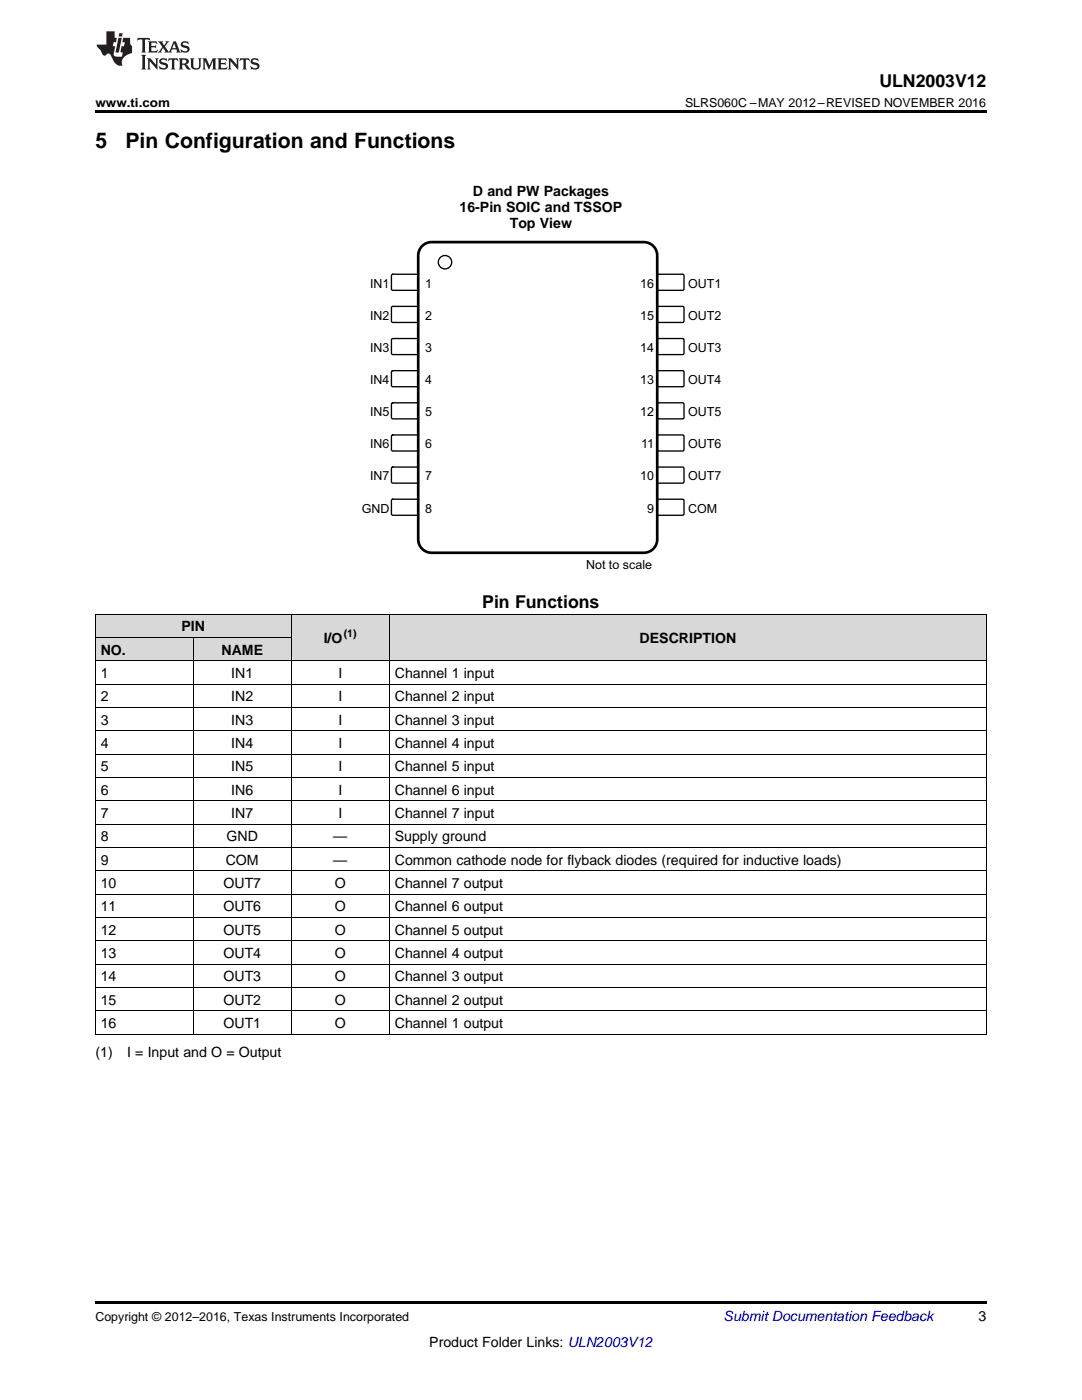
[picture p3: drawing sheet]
<svg xmlns="http://www.w3.org/2000/svg" width="216mm" height="279mm" viewBox="0 0 216 279" stroke-linecap="round" stroke-linejoin="round" font-family="sans-serif">
<g fill="#d8d8d8">
<path d="M58.1 122.6h19.6v9.3h-19.6z"/>
<path d="M77.7 122.6h119.1v9.3h-119.1z"/>
<path d="M19 127.3h19.6v4.6h-19.6z"/>
<path d="M38.6 127.3h19.5v4.6h-19.5z"/>
<path d="M19 122.6h19.6v4.7h-19.6z"/>
<path d="M38.6 122.6h19.5v4.7h-19.5z"/>
</g>
<path d="M19 206.4h.2zM58 206.4h.1zM77.6 206.4h.1zM196.7 206.4h.1zM19 259.7h177.8v.5h-177.8z" fill="#000"/>
<g fill="none" stroke="#000" stroke-width=".2">
<path d="M19 122.6h177.8v83.8M19 136.5h177.8M19 131.9h177.8M19 127.2h39.1M19.1 122.6v83.8M38.5 127.2v79.2M58.1 122.6v83.8M77.7 122.6v83.8M19 159.8h177.8M19 155.2h177.8M19 150.5h177.8M19 145.9h177.8"/>
<path d="M19 141.2h177.8M19 178.5h177.8M19 173.8h177.8M19 169.1h177.8M19 164.5h177.8M19 197.1h177.8M19 192.4h177.8M19 187.8h177.8M19 183.1h177.8M19 206.4h177.8M19 201.7h177.8"/>
</g>
<path d="M78.2 54.8h5.1l.2 .2-.1 2.8-.2 .1h-5l-.1-.2v-2.7z" fill-rule="evenodd" fill="#fff"/>
<path d="M78.2 54.8h5.1l.2 .2-.1 2.8-.2 .1h-5l-.1-.2v-2.7z" fill="none" stroke="#000" stroke-width=".27"/>
<path d="M131.2 54.9l.2-.2 5 .1 .1 .2-.1 2.8-.2 .1h-4.9l-.2-.2z" fill-rule="evenodd" fill="#fff"/>
<path d="M131.2 54.9l.2-.2 5 .1 .1 .2-.1 2.8-.2 .1h-4.9l-.2-.2z" fill="none" stroke="#000" stroke-width=".27"/>
<path d="M78.2 61.2h5.1l.2 .2-.1 2.8-.2 .2-5-.1-.1-.2v-2.7z" fill-rule="evenodd" fill="#fff"/>
<path d="M78.2 61.2h5.1l.2 .2-.1 2.8-.2 .2-5-.1-.1-.2v-2.7z" fill="none" stroke="#000" stroke-width=".27"/>
<path d="M131.2 61.3l.2-.2 5 .1 .1 .2-.1 2.8-.2 .2-4.9-.1-.2-.2z" fill-rule="evenodd" fill="#fff"/>
<path d="M131.2 61.3l.2-.2 5 .1 .1 .2-.1 2.8-.2 .2-4.9-.1-.2-.2z" fill="none" stroke="#000" stroke-width=".27"/>
<path d="M78.2 67.6h5.1l.2 .2-.1 2.8-.2 .2-5-.1-.1-.2v-2.7z" fill-rule="evenodd" fill="#fff"/>
<path d="M78.2 67.6h5.1l.2 .2-.1 2.8-.2 .2-5-.1-.1-.2v-2.7z" fill="none" stroke="#000" stroke-width=".27"/>
<path d="M131.2 67.7l.2-.1h5l.1 .2-.1 2.8-.2 .2-4.9-.1-.2-.2z" fill-rule="evenodd" fill="#fff"/>
<path d="M131.2 67.7l.2-.1h5l.1 .2-.1 2.8-.2 .2-4.9-.1-.2-.2z" fill="none" stroke="#000" stroke-width=".27"/>
<path d="M78.2 74h5.1l.2 .2-.1 2.8-.2 .2-5-.1-.1-.2v-2.7z" fill-rule="evenodd" fill="#fff"/>
<path d="M78.2 74h5.1l.2 .2-.1 2.8-.2 .2-5-.1-.1-.2v-2.7z" fill="none" stroke="#000" stroke-width=".27"/>
<path d="M131.2 74.1l.2-.1h5l.1 .2-.1 2.8-.2 .2-4.9-.1-.2-.2z" fill-rule="evenodd" fill="#fff"/>
<path d="M131.2 74.1l.2-.1h5l.1 .2-.1 2.8-.2 .2-4.9-.1-.2-.2z" fill="none" stroke="#000" stroke-width=".27"/>
<path d="M78.2 80.4h5.1l.2 .3-.1 2.8-.2 .1h-5l-.1-.3v-2.6z" fill-rule="evenodd" fill="#fff"/>
<path d="M78.2 80.4h5.1l.2 .3-.1 2.8-.2 .1h-5l-.1-.3v-2.6z" fill="none" stroke="#000" stroke-width=".27"/>
<path d="M131.2 80.5l.2-.1h5l.1 .3-.1 2.8-.2 .1h-4.9l-.2-.3z" fill-rule="evenodd" fill="#fff"/>
<path d="M131.2 80.5l.2-.1h5l.1 .3-.1 2.8-.2 .1h-4.9l-.2-.3z" fill="none" stroke="#000" stroke-width=".27"/>
<path d="M78.2 86.8h5.1l.2 .3-.1 2.8-.2 .1h-5l-.1-.3v-2.6z" fill-rule="evenodd" fill="#fff"/>
<path d="M78.2 86.8h5.1l.2 .3-.1 2.8-.2 .1h-5l-.1-.3v-2.6z" fill="none" stroke="#000" stroke-width=".27"/>
<path d="M131.2 86.9l.2-.1h5l.1 .3-.1 2.8-.2 .1h-4.9l-.2-.3z" fill-rule="evenodd" fill="#fff"/>
<path d="M131.2 86.9l.2-.1h5l.1 .3-.1 2.8-.2 .1h-4.9l-.2-.3z" fill="none" stroke="#000" stroke-width=".27"/>
<path d="M78.2 93.3h5.1l.2 .2-.1 2.8-.2 .1h-5l-.1-.2v-2.7z" fill-rule="evenodd" fill="#fff"/>
<path d="M78.2 93.3h5.1l.2 .2-.1 2.8-.2 .1h-5l-.1-.2v-2.7z" fill="none" stroke="#000" stroke-width=".27"/>
<path d="M131.2 93.3l.2-.1 5 .1 .1 .2-.1 2.8-.2 .1h-4.9l-.2-.2z" fill-rule="evenodd" fill="#fff"/>
<path d="M131.2 93.3l.2-.1 5 .1 .1 .2-.1 2.8-.2 .1h-4.9l-.2-.2z" fill="none" stroke="#000" stroke-width=".27"/>
<path d="M78.2 99.7h5.1l.2 .2-.1 2.8-.2 .1h-5l-.1-.2v-2.7z" fill-rule="evenodd" fill="#fff"/>
<path d="M78.2 99.7h5.1l.2 .2-.1 2.8-.2 .1h-5l-.1-.2v-2.7z" fill="none" stroke="#000" stroke-width=".27"/>
<path d="M131.2 99.8l.2-.2 5 .1 .1 .2-.1 2.8-.2 .1h-4.9l-.2-.2z" fill-rule="evenodd" fill="#fff"/>
<g fill="none" stroke="#000" stroke-width=".27">
<path d="M131.2 99.8l.2-.2 5 .1 .1 .2-.1 2.8-.2 .1h-4.9l-.2-.2z"/>
<circle cx="88.8" cy="52.3" r="1.34"/>
</g>
<path d="M84.5 48.9l1-.5 .6-.1h42.4a2.67 2.67 0 0 1 2.6 2.7v56.6a2.67 2.67 0 0 1-2.6 2.7h-42.4a2.67 2.67 0 0 1-2.6-2.7v-56.6a2.67 2.67 0 0 1 1-2.1z" fill="none" stroke="#000" stroke-width=".53"/>
<path d="M19 22h177.8v.5h-177.8z" fill="#000"/>
<g fill="#231f20">
<path d="M27.5 7.6l-.1 .5 .4-.2h.6v.1v2.1l-.2 .4h1l-.3-.4v-2.1l.1-.1h.5l.5 .2-.2-.5zM29.5 8.3l.2 .3v1.5l-.2 .4h1.8l.2-.6a1.04 1.04 0 0 1-1.3 .2v-.7h.6l.3 .2v-.6l-.3 .2h-.6v-.6l.8-.1 .4 .3-.2-.5zM31.5 8.3l.9 1.1-.9 1.1h.8l-.2-.2 .5-.7 .4 .7-.2 .2h1.5l-.1-.2 .1-.4h.9l.1 .4-.2 .2h1l-.3-.3-.7-1.9h-.5l-.9 2-.8-1 .9-1h-.8l.1 .3-.3 .5-.4-.6 .2-.2zM34.7 8.6l.4 1h-.7zM36.3 8.4a.63 .63 0 0 0-.2 .7 .63 .63 0 0 0 .6 .4l.6 .2 .1 .2a.75 .75 0 0 1-.7 .4 .75 .75 0 0 1-.6-.5l.1 .7 .1-.1a1.11 1.11 0 0 0 1.5-.6 1.13 1.13 0 0 0-1.2-.8l-.1-.4a1.04 1.04 0 0 1 1.2 .2l-.2-.5-.1 .1-.5-.2zM28.2 10.9l.2 .4v2.2l-.2 .4h1l-.3-.4v-2.2l.3-.4zM29.3 11.6l.3 .4v1.5l-.3 .4h.8l-.2-.4v-1.3l1.5 1.7v-1.9l.2-.4h-.7l.2 .4v.9l-1.1-1.3zM32 11.8a.62 .62 0 0 0-.2 .7 .62 .62 0 0 0 .6 .4l.6 .1 .1 .3a.76 .76 0 0 1-.7 .3 .76 .76 0 0 1-.6-.4l.1 .7 .1-.1a1.11 1.11 0 0 0 1.5-.6 1.13 1.13 0 0 0-1.2-.8l-.1-.4a1.04 1.04 0 0 1 1.2 .2l-.2-.6-.1 .1-.5-.1zM33.7 11.6l-.2 .6a.61 .61 0 0 1 .8-.3v1.6l-.2 .4h.9l-.2-.4v-1.6a.63 .63 0 0 1 .8 .3l-.2-.6zM35.6 11.6l.3 .4v1.5l-.3 .4h1l-.2-.2v-.8l.5 .2a.76 .76 0 0 0 1.2 .7l-1-1a.58 .58 0 0 0 .6-.5 .58 .58 0 0 0-.5-.6zM36.4 11.9h.1a.45 .45 0 0 1 .5 .1 .45 .45 0 0 1 .1 .5l-.7 .2zM37.9 11.6l.2 .2a2.17 2.17 0 0 0 .3 1.9 .99 .99 0 0 0 1.6-.6v-1.1l.2-.4h-.7l.2 .2a1.92 1.92 0 0 1-.2 1.8 .6 .6 0 0 1-.9-.5v-1.1l.2-.4zM40.4 11.6l.2 .4v1.5l-.2 .4h.7l-.2-.4v-1.4l.8 1.8 .8-1.8v1.4l-.2 .4h.9l-.2-.4v-1.5l.2-.4h-.8l-.6 1.5-.6-1.5zM43.4 11.6l.2 .4v1.5l-.2 .4h1.8l.2-.6a1.04 1.04 0 0 1-1.3 .1v-.6h.5l.4 .2v-.6l-.4 .2h-.5v-.7h.8l.3 .3-.1-.6zM45.5 11.6l.2 .4v1.5l-.2 .4h.7l-.2-.4v-1.3l1.5 1.7v-1.9l.2-.4h-.7l.2 .4v.9l-1.1-1.3zM47.9 11.6l-.1 .6a.61 .61 0 0 1 .8-.3v1.6l-.3 .4h1l-.3-.4 .1-1.6a.63 .63 0 0 1 .7 .3l-.1-.6zM50.2 11.8a.62 .62 0 0 0-.2 .7 .62 .62 0 0 0 .6 .4l.6 .1 .2 .3a.76 .76 0 0 1-.8 .3 .76 .76 0 0 1-.6-.4l.1 .7 .2-.1a1.11 1.11 0 0 0 1.5-.6 1.13 1.13 0 0 0-1.3-.8l-.1-.4a1.04 1.04 0 0 1 1.2 .2l-.1-.6-.2 .1-.5-.1z"/>
<path d="M21.2 6.3v2.6h-1.9l.1 .4 .7 .9a.91 .91 0 0 0 1 .8 .56 .56 0 0 1 .5-.3 .56 .56 0 0 1 .5 .3l.4 .8a1.53 1.53 0 0 0 1.9 1.2 1.54 1.54 0 0 1 1-2.1l.9-.3v-1.4a1.52 1.52 0 0 1-.3-1.6h-1.4l-.2 .8h.5l-.2 .8h-.4l-.2 1v.2l.4 .1-.2 .8a1.93 1.93 0 0 1-1.6-.3l.3-1.8h-.5l.2-.8h.4l.2-.8h-.4v-1.3zM23.6 7.6l-.6 2.9h.7l.6-2.9zM23.8 6.6l-.1 .7h.6l.2-.7z"/>
</g>
<g font-size="4.2">
<text x="19" y="29.6">5</text>
<text x="25" y="29.6">Pin Configuration and Functions</text>
</g>
<g font-size="3.5">
<text x="175.5" y="17.3">ULN2003V12</text>
<text x="96.2" y="121.4">Pin Functions</text>
</g>
<g font-size="2.8">
<text x="94.4" y="39.2">D and PW Packages</text>
<text x="91.7" y="42.3">16-Pin SOIC and TSSOP</text>
<text x="101.7" y="45.5">Top View</text>
<text x="20.1" y="130.7">NO.</text>
<text x="36.2" y="126">PIN</text>
<text x="44.2" y="130.7">NAME</text>
<text x="64.6" y="128.3">I/O</text>
<text x="127.6" y="128.3">DESCRIPTION</text>
<text x="20.1" y="135.3">1</text>
<text x="46.1" y="135.3">IN1</text>
<text x="67.5" y="135.3">I</text>
<text x="78.8" y="135.3">Channel 1 input</text>
<text x="20.1" y="140">2</text>
<text x="46.1" y="140">IN2</text>
<text x="67.5" y="140">I</text>
<text x="78.8" y="140">Channel 2 input</text>
<text x="20.1" y="144.6">3</text>
<text x="20.1" y="149.3">4</text>
<text x="46.1" y="144.6">IN3</text>
<text x="46.1" y="149.3">IN4</text>
<text x="67.5" y="144.6">I</text>
<text x="67.5" y="149.3">I</text>
<text x="78.8" y="144.6">Channel 3 input</text>
<text x="78.8" y="149.3">Channel 4 input</text>
<text x="20.1" y="154">5</text>
<text x="46.1" y="154">IN5</text>
<text x="67.5" y="154">I</text>
<text x="78.8" y="154">Channel 5 input</text>
<text x="20.1" y="158.6">6</text>
<text x="46.1" y="158.6">IN6</text>
<text x="67.5" y="158.6">I</text>
<text x="78.8" y="158.6">Channel 6 input</text>
<text x="20.1" y="163.3">7</text>
<text x="20.1" y="167.9">8</text>
<text x="45.2" y="167.9">GND</text>
<text x="46.1" y="163.3">IN7</text>
<text x="66.5" y="167.9">—</text>
<text x="67.5" y="163.3">I</text>
<text x="78.8" y="163.3">Channel 7 input</text>
<text x="78.8" y="167.9">Supply ground</text>
<text x="20.1" y="172.6">9</text>
<text x="45" y="172.6">COM</text>
<text x="66.5" y="172.6">—</text>
<text x="78.8" y="172.6">Common cathode node for flyback diodes (required for inductive loads)</text>
<text x="20.1" y="177.2">10</text>
<text x="44.6" y="177.2">OUT7</text>
<text x="66.8" y="177.2">O</text>
<text x="78.8" y="177.2">Channel 7 output</text>
<text x="20.1" y="181.9">11</text>
<text x="44.6" y="181.9">OUT6</text>
<text x="66.8" y="181.9">O</text>
<text x="78.8" y="181.9">Channel 6 output</text>
<text x="20.1" y="186.5">12</text>
<text x="20.1" y="191.2">13</text>
<text x="44.6" y="186.5">OUT5</text>
<text x="44.6" y="191.2">OUT4</text>
<text x="66.8" y="186.5">O</text>
<text x="66.8" y="191.2">O</text>
<text x="78.8" y="186.5">Channel 5 output</text>
<text x="78.8" y="191.2">Channel 4 output</text>
<text x="20.1" y="195.9">14</text>
<text x="44.6" y="195.9">OUT3</text>
<text x="66.8" y="195.9">O</text>
<text x="78.8" y="195.9">Channel 3 output</text>
<text x="20.1" y="200.5">15</text>
<text x="44.6" y="200.5">OUT2</text>
<text x="66.8" y="200.5">O</text>
<text x="78.8" y="200.5">Channel 2 output</text>
<text x="20.1" y="205.2">16</text>
<text x="44.6" y="205.2">OUT1</text>
<text x="66.8" y="205.2">O</text>
<text x="78.8" y="205.2">Channel 1 output</text>
<text x="19" y="211">(1)</text>
<text x="25.4" y="211">I = Input and O = Output</text>
<text x="195.3" y="263.6">3</text>
<text x="85.7" y="268.9">Product Folder Links: ULN2003V12</text>
</g>
<text font-size="2.8" fill="#0000c8" x="144.4" y="263.6">Submit Documentation Feedback</text>
<g font-size="2.5">
<text x="19" y="21.4">www.ti.com</text>
<text x="136.7" y="21.4">SLRS060C –MAY 2012–REVISED NOVEMBER 2016</text>
<text x="73.9" y="57.4">IN1</text>
<text x="84.8" y="57.4">1</text>
<text x="127.7" y="57.4">16</text>
<text x="137.3" y="57.4">OUT1</text>
<text x="73.9" y="63.8">IN2</text>
<text x="84.8" y="63.8">2</text>
<text x="127.7" y="63.8">15</text>
<text x="137.3" y="63.8">OUT2</text>
<text x="73.9" y="70.2">IN3</text>
<text x="84.8" y="70.2">3</text>
<text x="127.7" y="70.2">14</text>
<text x="137.3" y="70.2">OUT3</text>
<text x="73.9" y="76.6">IN4</text>
<text x="84.8" y="76.6">4</text>
<text x="127.7" y="76.6">13</text>
<text x="137.3" y="76.6">OUT4</text>
<text x="73.9" y="83.1">IN5</text>
<text x="84.8" y="83.1">5</text>
<text x="127.7" y="83.1">12</text>
<text x="137.3" y="83.1">OUT5</text>
<text x="73.9" y="89.5">IN6</text>
<text x="84.8" y="89.5">6</text>
<text x="127.9" y="89.5">11</text>
<text x="137.3" y="89.5">OUT6</text>
<text x="73.9" y="95.9">IN7</text>
<text x="84.8" y="95.9">7</text>
<text x="127.7" y="95.9">10</text>
<text x="137.3" y="95.9">OUT7</text>
<text x="72.2" y="102.3">GND</text>
<text x="84.8" y="102.3">8</text>
<text x="129.1" y="102.3">9</text>
<text x="137.3" y="102.3">COM</text>
<text x="116.9" y="113.6">Not to scale</text>
<text x="19" y="263.6">Copyright © 2012–2016, Texas Instruments Incorporated</text>
</g>
<text font-size="2.1" x="68.6" y="127.2">(1)</text>
</svg>
